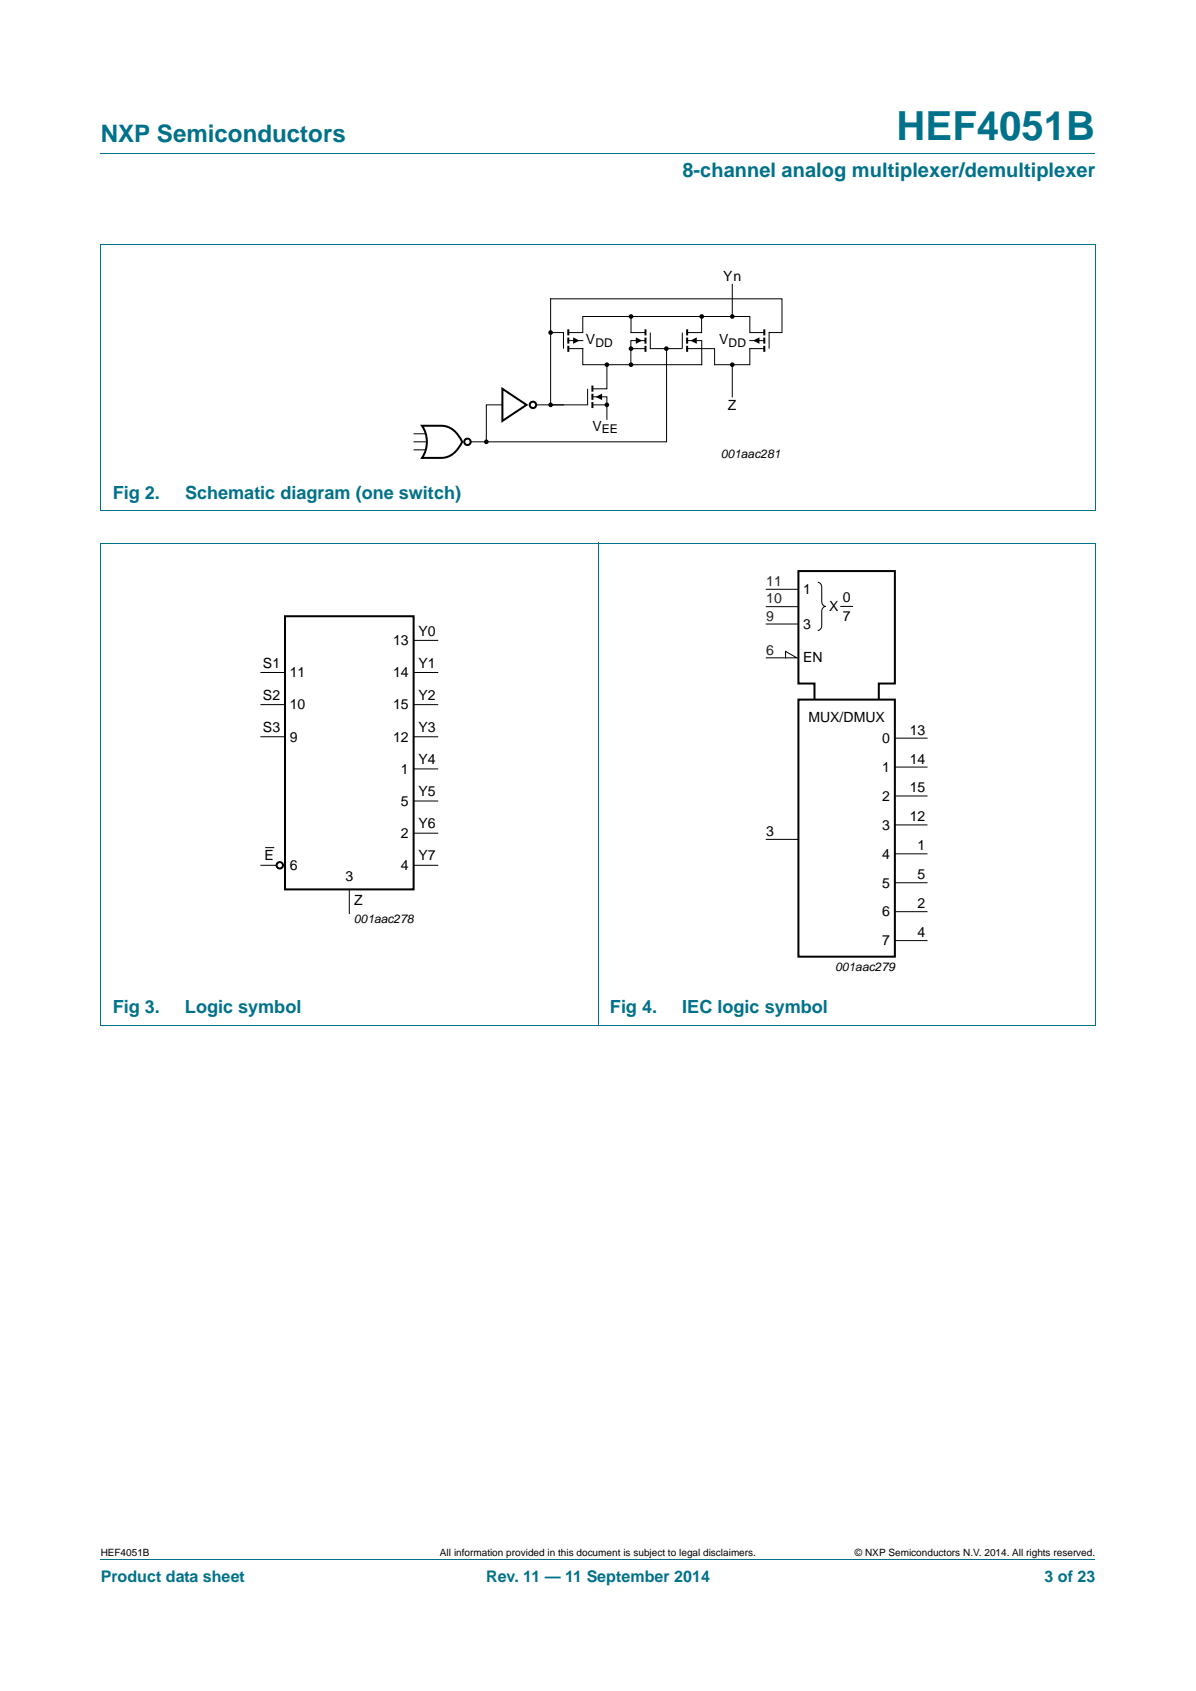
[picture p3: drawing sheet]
<svg xmlns="http://www.w3.org/2000/svg" width="210mm" height="297mm" viewBox="0 0 210 297" stroke-linecap="round" stroke-linejoin="round" font-family="sans-serif">
<path d="M17.7 27h174.6M17.6 42.9h174.7M17.7 42.9v46.8M192.3 42.9v46.8M17.6 89.7h174.7M17.6 95.4h174.7M17.7 95.4v84.6M105 95.3v84.8M192.3 95.4v84.6M17.6 180.1h174.7M17.7 273.9h174.6" fill="none" stroke="#00718a" stroke-width=".18"/>
<g fill="#000" stroke="#000" stroke-width=".25">
<circle cx="96.7" cy="58.4" r=".28"/>
<circle cx="110.8" cy="55.6" r=".28"/>
<circle cx="123.2" cy="55.6" r=".28"/>
<circle cx="128.6" cy="55.6" r=".28"/>
<circle cx="85.4" cy="77.6" r=".28"/>
<circle cx="96.7" cy="71.1" r=".28"/>
<circle cx="106.6" cy="64.1" r=".28"/>
<circle cx="106.6" cy="71.1" r=".28"/>
<circle cx="110.8" cy="61.2" r=".28"/>
<circle cx="110.8" cy="64.1" r=".28"/>
<circle cx="117" cy="61.2" r=".28"/>
<circle cx="128.6" cy="64.1" r=".28"/>
</g>
<g fill="none" stroke="#000" stroke-width=".18">
<path d="M96.7 58.4h2.2v2.8M99.8 58.4h2.5v-2.8h8.5v2.8h2.5M99.8 59.8h2.5M110.8 55.6h12.4M113.3 59.8h-2.5v4.3h-8.5v-2.9h-2.5M114.2 58.4v2.8h5.6v-2.8M120.6 58.4h2.6v-2.8h8.4v2.8h2.6M120.6 59.8h2.6v4.3h-12.4M128.6 50v5.6M131.6 59.8h2.6M72.7 76.2h2M72.7 79h2"/>
<path d="M72.7 77.6h2.2M88.2 71.1h-2.8v6.5M94.1 71.1h4.8M104 69.7h2.6v1.4M104 71.1h2.6v2.6M106.6 64.1v4.2h-2.6M110.8 61.2h2.5M117 61.2v16.4h-34.4M120.6 61.2h4.9v2.9h6.1v-2.9h2.6M128.6 64.1v5.6M135 61.2v-2.8h2.3v-5.9h-40.6v18.6h6.5v-2.8M45.8 118.1h4.2"/>
<path d="M72.6 112.5h4.3M72.6 118.1h4.3M134.5 115.6h5.4l-2-1.2v1.2M134.5 106.6h5.7M134.5 109.6h5.7M134.5 103.5h5.7M143.6 102.3a.79 .79 0 0 1 .7 .8v2.6a.79 .79 0 0 0 .7 .8 .79 .79 0 0 0-.7 .9v2.5a.79 .79 0 0 1-.7 .9M147.5 106.5h2.3M45.8 123.8h4.2M45.8 129.4h4.2M72.6 123.8h4.3M72.6 129.4h4.3"/>
<path d="M72.6 135.1h4.3M157.1 129.7h5.7M157.1 134.7h5.7M157.1 139.8h5.7M45.8 152h2.8M46.7 148.9h1.4M61.3 156.2v4.3M72.6 152h4.3M72.6 140.7h4.3M72.6 146.4h4.3M134.5 147.4h5.7M157.1 144.9h5.7"/>
<path d="M157.1 150h5.7M157.1 155.1h5.7M157.1 160.1h5.7M157.1 165.2h5.7"/>
</g>
<g fill="none" stroke="#000" stroke-width=".35">
<path d="M99.8 57.9v1M99.8 59.3v1.1M113.3 57.9v1M113.3 59.3v1.1M120.6 57.9v1M120.6 59.3v1.1M134.2 57.9v1M134.2 59.3v1.1M74.1 74.8h3.4a4.1 4.1 0 0 1 3.7 2.8 4.4 4.4 0 0 1-3.7 2.8h-3.4a5.1 5.1 0 0 0 0-5.6zM88.2 68.3l4.2 2.8-4.2 2.8zM99.8 60.7v1.1M104 67.7v1.1"/>
<path d="M104 69.2v1M104 70.6v1.1M113.3 60.7v1.1M120.6 60.7v1.1M134.2 60.7v1.1M50 108.3h22.6v47.9h-22.6zM140.2 122.9h16.9v45.1h-16.9zM154.3 122.8v-2.7h2.8v-19.8h-16.9v19.8h2.8v2.8"/>
<circle cx="82.1" cy="77.6" r=".56"/>
<circle cx="93.6" cy="71.1" r=".56"/>
<circle cx="49.1" cy="152" r=".56"/>
</g>
<path d="M100.6 59.3l1.2 .5-1.2 .6zM104.6 69.7l1.1-.6v1.2zM111.6 59.3l1.2 .5-1.2 .6zM121.2 59.8l1.1-.5v1.1zM132.2 59.8l1.1-.5v1.1z" fill="#000"/>
<text font-size="7" fill="#00718a" x="157.4" y="24.6">HEF4051B</text>
<text font-size="4.2" fill="#00718a" x="17.7" y="24.9">NXP Semiconductors</text>
<text font-size="3.5" fill="#00718a" x="119.8" y="31.1">8-channel analog multiplexer/demultiplexer</text>
<g font-size="3.2" fill="#00718a">
<text x="19.8" y="87.6">Fig 2.</text>
<text x="32.5" y="87.6">Schematic diagram (one switch)</text>
<text x="19.8" y="177.9">Fig 3.</text>
<text x="32.5" y="177.9">Logic symbol</text>
<text x="107.1" y="177.9">Fig 4.</text>
<text x="119.8" y="177.9">IEC logic symbol</text>
</g>
<g font-size="2.8" fill="#00718a">
<text x="17.7" y="277.9">Product data sheet</text>
<text x="85.4" y="277.9">Rev. 11 — 11 September 2014</text>
<text x="183.4" y="277.9">3 of 23</text>
</g>
<g font-size="2.5">
<text x="127" y="49.4">Yn</text>
<text x="102.9" y="60.4">V</text>
<text x="126.3" y="60.4">V</text>
<text x="127.8" y="72">Z</text>
<text x="104" y="75.6">V</text>
<text x="141" y="104.3">1</text>
<text x="145.6" y="107.4">X</text>
<text x="148" y="105.7">0</text>
<text x="69" y="113.3">13</text>
<text x="73.5" y="111.6">Y0</text>
<text x="141" y="110.5">3</text>
<text x="148" y="109.1">7</text>
<text x="46.2" y="117.3">S1</text>
<text x="50.9" y="119">11</text>
<text x="69" y="119">14</text>
<text x="73.5" y="117.3">Y1</text>
<text x="141" y="116.4">EN</text>
<text x="46.2" y="122.9">S2</text>
<text x="50.9" y="124.6">10</text>
<text x="69" y="124.6">15</text>
<text x="73.5" y="122.9">Y2</text>
<text x="46.2" y="128.6">S3</text>
<text x="50.9" y="130.3">9</text>
<text x="69" y="130.3">12</text>
<text x="73.5" y="128.6">Y3</text>
<text x="141.9" y="126.8">MUX/DMUX</text>
<text x="154.9" y="130.5">0</text>
<text x="159.7" y="129">13</text>
<text x="70.4" y="135.9">1</text>
<text x="73.5" y="134.2">Y4</text>
<text x="154.9" y="135.6">1</text>
<text x="159.7" y="134.1">14</text>
<text x="70.4" y="141.5">5</text>
<text x="73.5" y="139.9">Y5</text>
<text x="154.9" y="140.7">2</text>
<text x="159.7" y="139.2">15</text>
<text x="70.4" y="147.2">2</text>
<text x="73.5" y="145.5">Y6</text>
<text x="134.5" y="146.9">3</text>
<text x="154.9" y="145.8">3</text>
<text x="159.7" y="144.3">12</text>
<text x="161.1" y="149.4">1</text>
<text x="46.4" y="151.1">E</text>
<text x="50.9" y="152.8">6</text>
<text x="60.6" y="154.8">3</text>
<text x="70.4" y="152.8">4</text>
<text x="73.5" y="151.1">Y7</text>
<text x="154.9" y="150.8">4</text>
<text x="154.9" y="155.9">5</text>
<text x="161.1" y="154.4">5</text>
<text x="62.2" y="159.1">Z</text>
<text x="154.9" y="161">6</text>
<text x="161.1" y="159.5">2</text>
<text x="154.9" y="166.1">7</text>
<text x="161.1" y="164.6">4</text>
</g>
<g font-size="2.5" fill="#231f20">
<text x="134.5" y="102.9">11</text>
<text x="134.5" y="106">10</text>
<text x="134.5" y="109.1">9</text>
<text x="134.5" y="115">6</text>
</g>
<g font-size="2.1">
<text x="104.5" y="60.9">DD</text>
<text x="127.9" y="60.9">DD</text>
<text x="105.7" y="76.1">EE</text>
<text x="126.6" y="80.4">001aac281</text>
<text x="62.1" y="162.2">001aac278</text>
<text x="146.6" y="170.6">001aac279</text>
</g>
<g font-size="1.8">
<text x="17.7" y="273.3">HEF4051B</text>
<text x="77.2" y="273.3">All information provided in this document is subject to legal disclaimers.</text>
<text x="150.1" y="273.3">© NXP Semiconductors N.V. 2014. All rights reserved.</text>
</g>
</svg>
